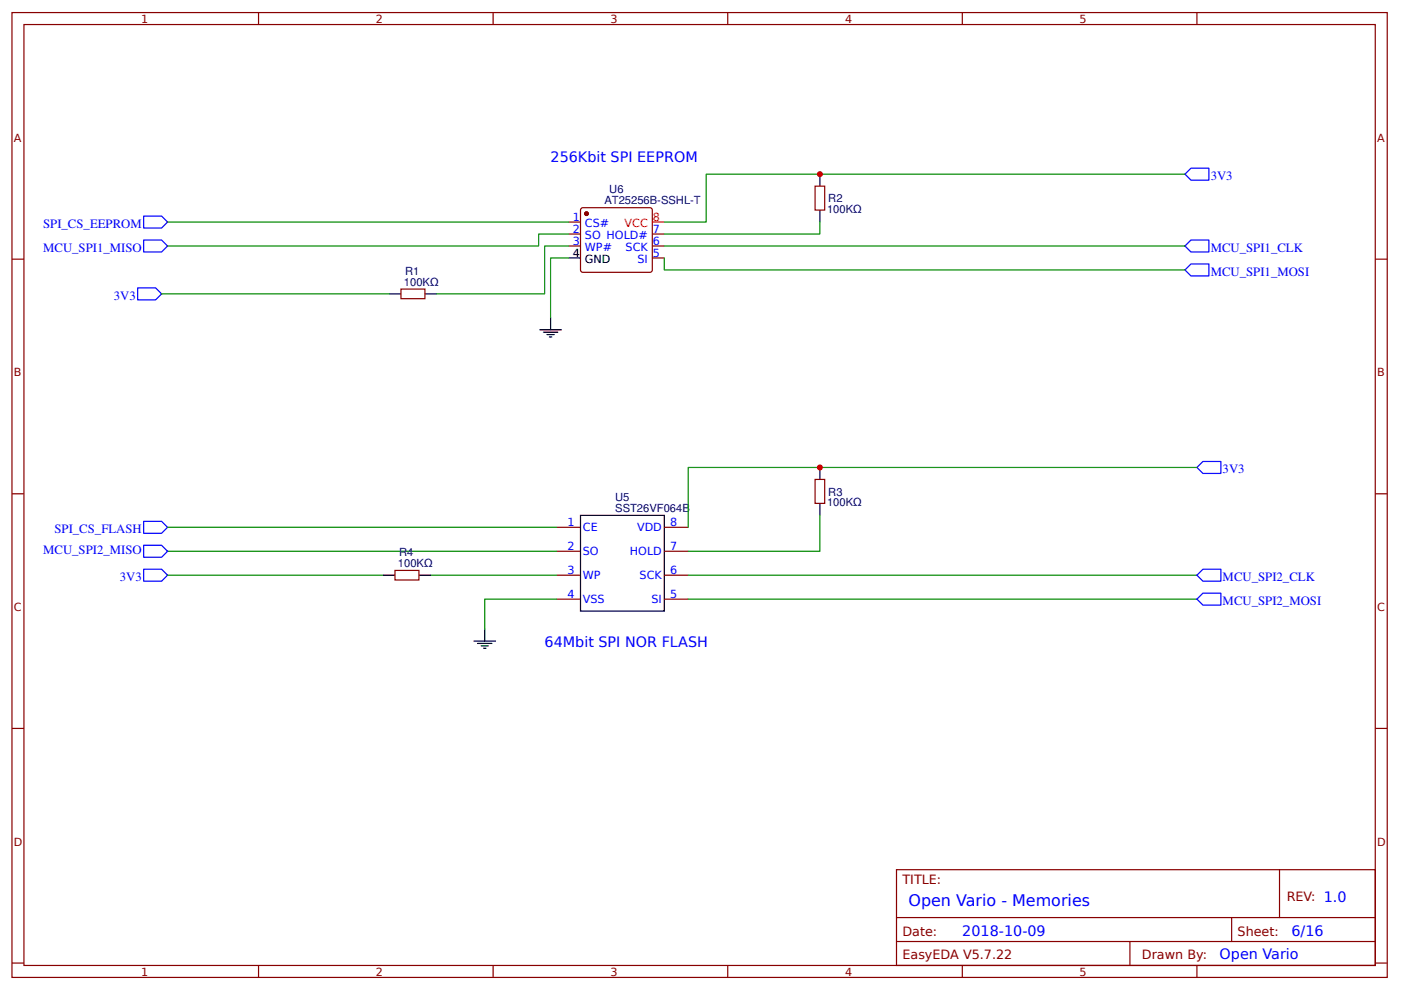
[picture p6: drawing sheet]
<svg xmlns="http://www.w3.org/2000/svg" width="310mm" height="219mm" viewBox="0 0 310 219" stroke-linecap="round" stroke-linejoin="round" font-family="sans-serif">
<g fill="none" stroke="#800" stroke-width=".26">
<path d="M2.6 2.8h304.1v213.2h-304.1zM5.3 5.4h298.7v208h-298.7zM57.1 2.8v2.6M109 2.8v2.6M160.9 2.8v2.6M212.7 2.8v2.6M264.6 2.8v2.6M2.6 57.3h2.7M125.7 49.1h2.6M125.7 51.7h2.6M125.7 54.4h2.6M128.6 46h15.3l.3 .4-.1 13.5-.4 .3-15.1-.1-.3-.4v-13.3z"/>
<path d="M144.2 51.7h2.6M144.2 54.4h2.6M144.2 57h2.6M180.2 41.1h2.1v5.3h-2.1zM304 57.3h2.7M88.6 63.9h5.3v2.1h-5.3zM2.6 109.1h2.7M123 116.5h5.3M146.8 116.5h5.3M180.2 106h2.1v5.3h-2.1zM304 109.1h2.7M87.3 126.1h5.3v2.1h-5.3z"/>
<path d="M123 121.8h5.3M123 127.1h5.3M123 132.4h5.3M146.8 121.8h5.3M146.8 127.1h5.3M146.8 132.4h5.3M2.6 161h2.7M304 161h2.7M198.2 192.2h105.8v21.2h-105.8zM282.8 192.2v10.6M2.6 212.9h2.7M57.1 213.4v2.6"/>
<path d="M109 213.4v2.6M160.9 213.4v2.6M198.2 202.8h105.8M198.2 208.1h105.8M212.7 213.4v2.6M249.8 208.1v5.3M264.6 213.4v2.6M272.3 202.8v5.3M304 212.9h2.7"/>
</g>
<g fill="none" stroke="#000" stroke-width=".26">
<path d="M181.2 38.5v2.6M125.7 57h2.6M181.2 46.4v2.7M86 65h2.6M93.9 65h2.7M119.3 72.9h4.8M120.1 73.4h3.2M120.9 74h1.6M121.4 74.5h.6M121.7 70.2v2.7M128.3 113.9h18.5v21.2h-18.5zM181.2 103.3v2.7"/>
<path d="M181.2 111.3v2.6M84.7 127.1h2.6M92.6 127.1h2.6M107.2 139v2.7M104.8 141.7h4.7M105.6 142.2h3.1M106.4 142.7h1.5M106.9 143.3h.5"/>
</g>
<circle cx="129.6" cy="47.2" r=".4" fill="#800" stroke="#800" stroke-width=".26"/>
<path d="M144.2 49.1h2.6" fill="none" stroke="#f00" stroke-width=".26"/>
<path d="M263.3 37.2h3.9v2.6h-3.9l-1.4-1.3zM31.7 53h4l1.3 1.4-1.3 1.3h-4zM31.7 47.8h4l1.3 1.3-1.3 1.3h-4zM263.3 58.3h3.9v2.7h-3.9l-1.4-1.3zM263.3 53h3.9v2.7h-3.9l-1.4-1.3zM30.4 63.6h4l1.3 1.4-1.3 1.3h-4zM31.7 115.2h4l1.3 1.3-1.3 1.4h-4zM265.9 102h4v2.6h-4l-1.3-1.3zM31.7 125.8h4l1.3 1.3-1.3 1.4h-4zM31.7 120.5h4l1.3 1.3-1.3 1.4h-4zM265.9 125.8h4v2.7h-4l-1.3-1.4zM265.9 131.1h4v2.6h-4l-1.3-1.3z" fill="none" stroke="#00f" stroke-width=".26"/>
<g fill="none" stroke="#080" stroke-width=".26">
<path d="M261.9 38.5h-105.8v10.6h-9.3M37 49.1h88.7M125.7 51.7h-6.6v2.7h-82.1M125.7 57h-4v13.2M125.7 54.4h-5.3v10.6h-23.8M146.8 57v2.7h115.1M146.8 54.4h115.1M181.2 49.1v2.6h-34.4M35.7 65h50.3M37 116.5h86M181.2 113.9v7.9h-29.1M264.6 103.3h-112.5v13.2"/>
<path d="M37 127.1h47.7M37 121.8h86M95.2 127.1h27.8M123 132.4h-15.8v6.6M152.1 132.4h112.5M152.1 127.1h112.5"/>
</g>
<g fill="#c00">
<circle cx="181.2" cy="103.3" r=".66"/>
<circle cx="181.2" cy="38.5" r=".66"/>
</g>
<text font-size="3.5" fill="#00f" x="200.8" y="200.2">Open Vario - Memories</text>
<g font-size="3.2" fill="#00f">
<text x="121.7" y="35.9">256Kbit SPI EEPROM</text>
<text x="120.4" y="143">64Mbit SPI NOR FLASH</text>
<text x="212.7" y="206.8">2018-10-09</text>
<text x="285.5" y="206.8">6/16</text>
<text x="269.6" y="212.1">Open Vario</text>
</g>
<g font-size="2.8" fill="#00f">
<text x="267.6" y="39.8">3V3</text>
<text x="9.5" y="50.4">SPI_CS_EEPROM</text>
<text x="9.5" y="55.7">MCU_SPI1_MISO</text>
<text x="267.6" y="55.7">MCU_SPI1_CLK</text>
<text x="267.6" y="61">MCU_SPI1_MOSI</text>
<text x="25.2" y="66.3">3V3</text>
<text x="270.3" y="104.6">3V3</text>
<text x="12" y="117.9">SPI_CS_FLASH</text>
<text x="9.5" y="122.4">MCU_SPI2_MISO</text>
<text x="26.5" y="128.5">3V3</text>
<text x="270.3" y="128.5">MCU_SPI2_CLK</text>
<text x="270.3" y="133.7">MCU_SPI2_MOSI</text>
</g>
<g font-size="2.8" fill="#800">
<text x="199.5" y="195.4">TITLE:</text>
<text x="284.4" y="199.1">REV: 1.0</text>
<text x="199.5" y="206.8">Date:</text>
<text x="273.6" y="206.8">Sheet:</text>
<text x="199.5" y="212.1">EasyEDA V5.7.22</text>
<text x="252.4" y="212.1">Drawn By:</text>
</g>
<g font-size="2.5" fill="#800">
<text x="31.2" y="5">1</text>
<text x="83.1" y="5">2</text>
<text x="134.9" y="5">3</text>
<text x="186.8" y="5">4</text>
<text x="238.7" y="5">5</text>
<text x="3" y="31.4">A</text>
<text x="304.4" y="31.4">A</text>
<text x="3" y="83.2">B</text>
<text x="304.4" y="83.2">B</text>
<text x="3" y="135.1">C</text>
<text x="304.4" y="135.1">C</text>
<text x="3" y="186.9">D</text>
<text x="304.4" y="186.9">D</text>
<text x="31.2" y="215.6">1</text>
<text x="83.1" y="215.6">2</text>
<text x="134.9" y="215.6">3</text>
<text x="186.8" y="215.6">4</text>
<text x="238.7" y="215.6">5</text>
</g>
<g font-size="2.5" fill="#000080">
<text x="133.6" y="45.1">AT25256B-SSHL-T</text>
<text x="134.7" y="42.7">U6</text>
<text x="182.8" y="47.1">100KΩ</text>
<text x="183.1" y="44.7">R2</text>
<text x="89.3" y="63.1">100KΩ</text>
<text x="89.6" y="60.7">R1</text>
<text x="136" y="113.1">SST26VF064B</text>
<text x="136" y="110.7">U5</text>
<text x="182.8" y="111.9">100KΩ</text>
<text x="183.1" y="109.5">R3</text>
<text x="88" y="125.3">100KΩ</text>
<text x="88.2" y="122.9">R4</text>
</g>
<g font-size="2.5" fill="#00f">
<text x="126.6" y="48.8">1</text>
<text x="126.6" y="51.5">2</text>
<text x="129.3" y="50.1">CS#</text>
<text x="129.3" y="52.8">SO HOLD#</text>
<text x="144.3" y="51.5">7</text>
<text x="126.6" y="54.1">3</text>
<text x="129.3" y="55.4">WP#</text>
<text x="138.3" y="55.4">SCK</text>
<text x="140.9" y="58.1">SI</text>
<text x="144.3" y="56.8">5</text>
<text x="144.3" y="54.1">6</text>
<text x="125.4" y="116.3">1</text>
<text x="128.9" y="117.3">CE</text>
<text x="140.8" y="117.3">VDD</text>
<text x="148.2" y="116.3">8</text>
<text x="125.4" y="121.6">2</text>
<text x="128.9" y="122.6">SO</text>
<text x="139.2" y="122.6">HOLD</text>
<text x="148.2" y="121.6">7</text>
<text x="125.4" y="126.9">3</text>
<text x="128.9" y="127.9">WP</text>
<text x="141.4" y="127.9">SCK</text>
<text x="148.2" y="126.9">6</text>
<text x="125.4" y="132.2">4</text>
<text x="128.9" y="133.2">VSS</text>
<text x="144" y="133.2">SI</text>
<text x="148.2" y="132.2">5</text>
</g>
<g font-size="2.5" fill="#f00">
<text x="138.1" y="50.1">VCC</text>
<text x="144.3" y="48.8">8</text>
</g>
<g font-size="2.5">
<text x="126.6" y="56.8">4</text>
<text x="129.3" y="58.1">GND</text>
</g>
</svg>
